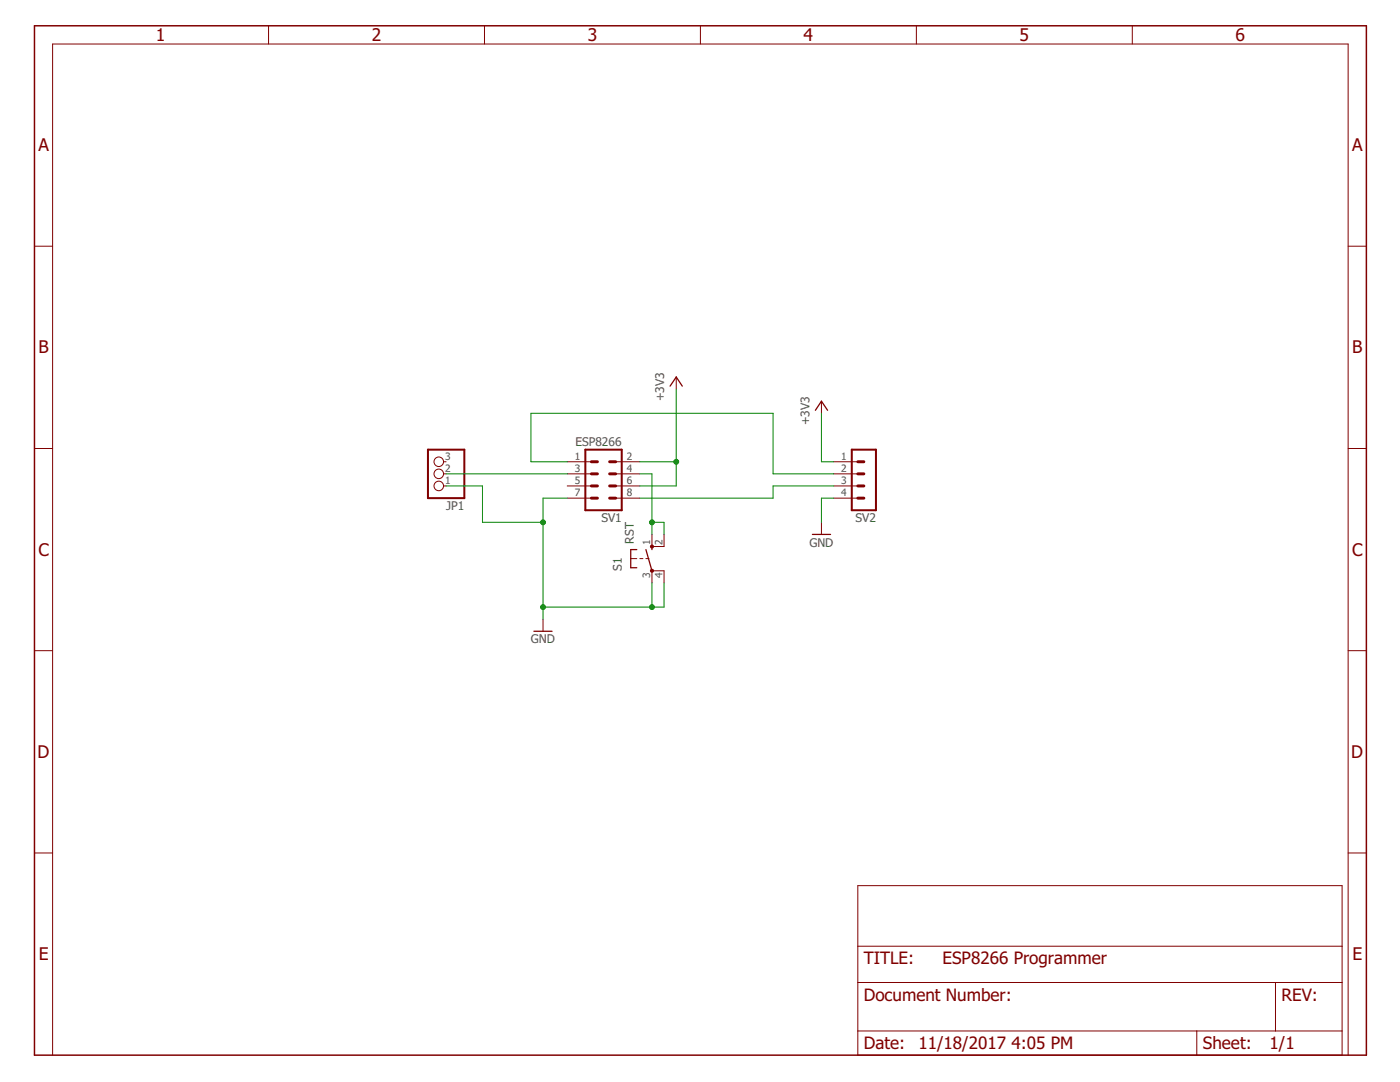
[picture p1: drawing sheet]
<svg xmlns="http://www.w3.org/2000/svg" width="279mm" height="216mm" viewBox="0 0 279 216" stroke-linecap="round" stroke-linejoin="round" font-family="sans-serif">
<path d="M6.9 5.1h265.8v205.4h-265.8z" fill="none" stroke="#800000" stroke-width=".3"/>
<g fill="none" stroke="#800000" stroke-width=".2">
<path d="M53.6 5.1v3.7M96.7 5.1v3.7M139.8 5.1v3.7M182.9 5.1v3.7M226 5.1v3.7M6.9 49.1h3.6M269 49.1h3.7M135 75.2v2.4M6.9 89.5h3.6M88.5 92.1h.5M88.5 94.6h.5M88.5 97h.5"/>
<path d="M113.2 92.1h4.8M113.2 94.6h4.8M113.2 97h4.8M113.2 99.4h4.8M122.9 92.1h4.8M122.9 94.6h4.8M122.9 97h4.8M122.9 99.4h4.8M163.9 80.1v2.4M166.4 92.1h4.8M166.4 94.6h4.8M166.4 97h4.8"/>
<path d="M166.4 99.4h4.8M269 89.5h3.7M125.9 111.5h1.2M127.7 111.5h.6M128.9 111.5h.6M130.1 106.6v2.5h2.4v-2.5M130.1 116.3v-2.4h2.4v2.4M163.9 104.2v2.4M6.9 129.8h3.6M108.4 123.5v2.5M269 129.8h3.7M6.9 170.2h3.6"/>
<path d="M171.2 176.7h96.6v33.8h-96.6zM269 170.2h3.7M171.2 196h96.6M171.2 188.8h96.6M254.6 196v9.7M10.5 210.5v-201.7h258.5v201.7M171.2 205.7h96.6M238.8 205.7v4.8"/>
<circle cx="87.6" cy="97" r=".95"/>
<circle cx="87.6" cy="94.6" r=".95"/>
<circle cx="87.6" cy="92.1" r=".95"/>
</g>
<path d="M85.4 89.7h7.3v9.7h-7.3zM116.8 89.7h7.3v12.1h-7.3zM170 89.7h4.8v12.1h-4.8z" fill="none" stroke="#800000" stroke-width=".4"/>
<path d="M118 97h1.2M118 94.6h1.2M118 92.1h1.2M118 99.4h1.2M121.7 97h1.2M121.7 94.6h1.2M121.7 92.1h1.2M121.7 99.4h1.2M171.2 97h1.2M171.2 94.6h1.2M171.2 92.1h1.2M171.2 99.4h1.2" fill="none" stroke="#800000" stroke-width=".59"/>
<path d="M133.7 77l1.3-1.8 1.2 1.8M162.7 81.9l1.2-1.8 1.3 1.8M127.1 109.7h-1.2v3.6h1.2M128.9 109.7l1.2 4.2M130.1 109.1v.6M162.1 106.6h3.7M106.6 126h3.6" fill="none" stroke="#800000" stroke-width=".25"/>
<g fill="#800000" stroke="#800000" stroke-width=".2">
<path d="M129.9 113.7h.4v.4h-.4l-.1-.2z" fill-rule="evenodd"/>
<circle cx="130.1" cy="109.1" r=".32"/>
</g>
<g fill="none" stroke="#008000" stroke-width=".2">
<path d="M135 77.6v19.4h-7.3M89 97h7.3v7.2h12.1M89 94.6h24.2M113.2 99.4h-4.8v24.1M113.2 92.1h-7.2v-9.6h48.3v12.1h12.1M127.7 94.6h2.4v12M127.7 92.1h7.3M163.9 82.5v9.6h2.5M166.4 97h-12.1v2.4h-26.6M166.4 99.4h-2.5v4.8M130.1 104.2h2.4v2.4M130.1 116.3v4.8"/>
<path d="M132.5 116.3v4.8h-24.1"/>
</g>
<g fill="#008000" stroke="#008000" stroke-width=".2">
<circle cx="108.4" cy="104.2" r=".49"/>
<circle cx="108.4" cy="121.1" r=".49"/>
<circle cx="130.1" cy="121.1" r=".49"/>
<circle cx="135" cy="92.1" r=".49"/>
<circle cx="130.1" cy="104.2" r=".49"/>
</g>
<g font-size="3.5" fill="#800000">
<text x="31.1" y="8.2">1</text>
<text x="74.2" y="8.2">2</text>
<text x="117.3" y="8.2">3</text>
<text x="160.4" y="8.2">4</text>
<text x="203.5" y="8.2">5</text>
<text x="246.6" y="8.2">6</text>
<text x="7.7" y="30.2">A</text>
<text x="269.8" y="30.2">A</text>
<text x="7.7" y="70.5">B</text>
<text x="269.9" y="70.5">B</text>
<text x="7.7" y="110.9">C</text>
<text x="269.8" y="110.9">C</text>
<text x="7.5" y="151.2">D</text>
<text x="269.7" y="151.2">D</text>
<text x="7.7" y="191.6">E</text>
<text x="269.9" y="191.6">E</text>
</g>
<g font-size="3.4" fill="#800000">
<text x="172.4" y="192.4">TITLE:</text>
<text x="188.1" y="192.4">ESP8266 Programmer</text>
<text x="172.4" y="199.7">Document Number:</text>
<text x="255.8" y="199.7">REV:</text>
<text x="172.4" y="209.3">Date:</text>
<text x="183.3" y="209.3">11/18/2017</text>
<text x="201.9" y="209.3">4:05 PM</text>
<text x="240.1" y="209.3">Sheet:</text>
<text x="253.4" y="209.3">1/1</text>
</g>
<g font-size="2.4" fill="#505050">
<text x="132.5" y="80.1" transform="rotate(-90 132.5 80.1)">+3V3</text>
<text x="114.8" y="89">ESP8266</text>
<text x="161.5" y="84.9" transform="rotate(-90 161.5 84.9)">+3V3</text>
<text x="89" y="101.7">JP1</text>
<text x="120" y="104.2">SV1</text>
<text x="170.8" y="104.2">SV2</text>
<text x="124.1" y="113.9" transform="rotate(-90 124.1 113.9)">S1</text>
<text x="126.5" y="108.5" transform="rotate(-90 126.5 108.5)">RST</text>
<text x="161.5" y="109.1">GND</text>
<text x="106" y="128.4">GND</text>
</g>
<g font-size="2" fill="#505050">
<text x="88.8" y="94.2">2</text>
<text x="88.8" y="91.8">3</text>
<text x="114.7" y="91.8">1</text>
<text x="114.7" y="94.2">3</text>
<text x="125.1" y="91.8">2</text>
<text x="125.1" y="94.2">4</text>
<text x="167.9" y="91.8">1</text>
<text x="167.9" y="94.2">2</text>
<text x="88.8" y="96.6">1</text>
<text x="114.7" y="96.6">5</text>
<text x="114.7" y="99.1">7</text>
<text x="125.1" y="96.6">6</text>
<text x="125.1" y="99.1">8</text>
<text x="167.9" y="96.6">3</text>
<text x="167.9" y="99.1">4</text>
<text x="129.8" y="108.7" transform="rotate(-90 129.8 108.7)">1</text>
<text x="132.2" y="108.7" transform="rotate(-90 132.2 108.7)">2</text>
<text x="129.8" y="115.3" transform="rotate(-90 129.8 115.3)">3</text>
<text x="132.2" y="115.3" transform="rotate(-90 132.2 115.3)">4</text>
</g>
</svg>
